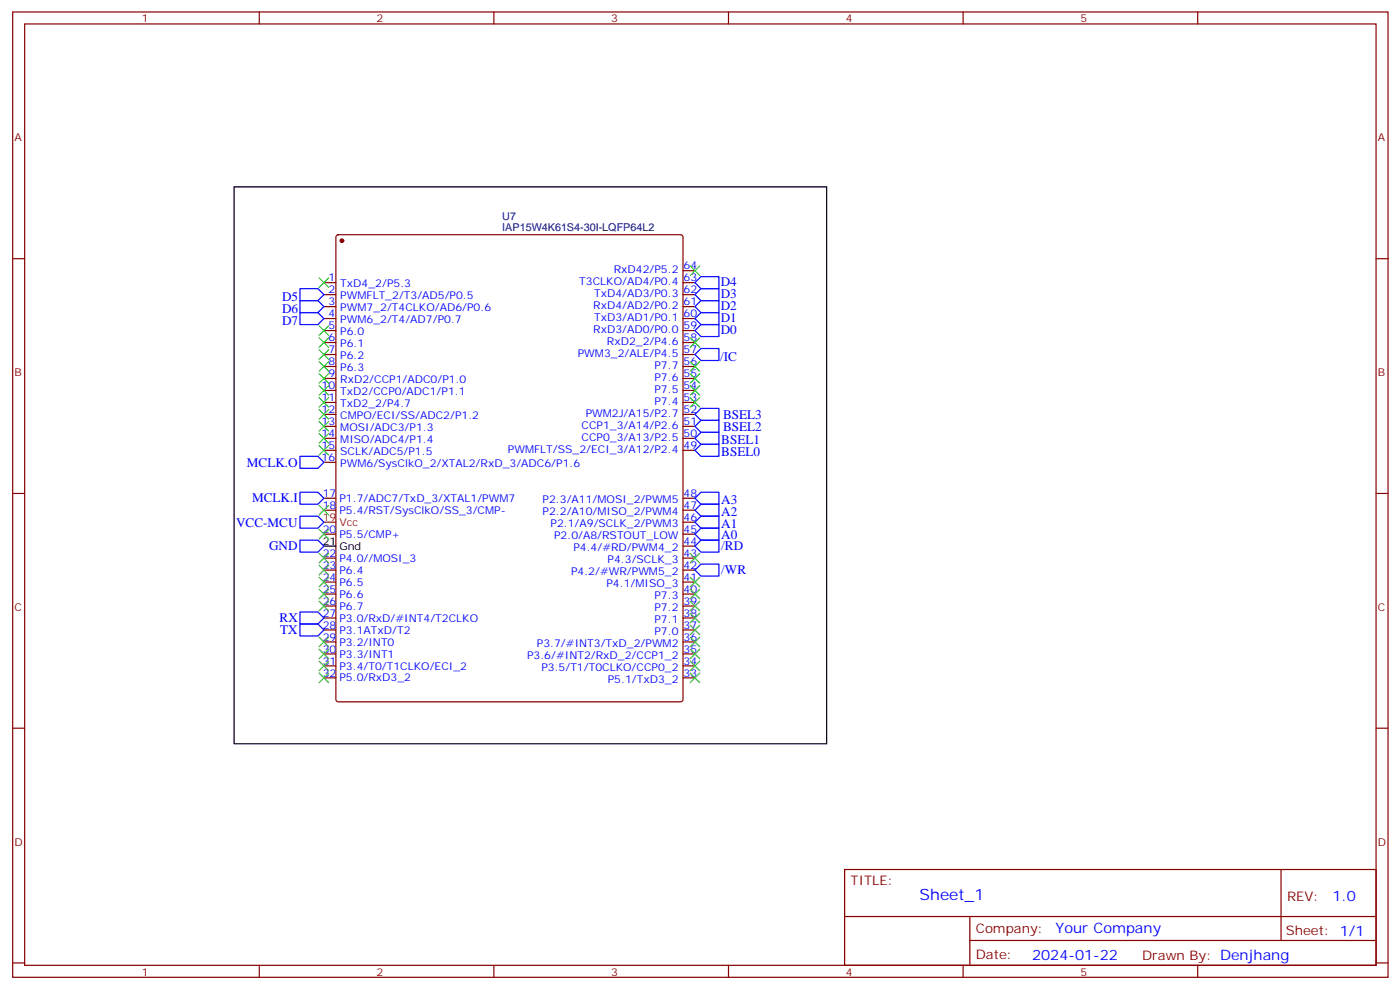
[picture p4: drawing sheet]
<svg xmlns="http://www.w3.org/2000/svg" width="413mm" height="292mm" viewBox="0 0 413 292" stroke-linecap="round" stroke-linejoin="round" font-family="sans-serif">
<g fill="none" stroke="#870000" stroke-width=".35">
<path d="M3.7 3.5h405.4v284.4h-405.4zM7.3 7.1h398.3v277.2h-398.3zM76.4 3.5v3.6M145.6 3.5v3.6M214.7 3.5v3.6M283.8 3.5v3.6M353 3.5v3.6M3.7 76.2h3.6M99.2 69.4l.5-.3h100.9l.5 .3 .2 .4v136.2l-.2 .5-.5 .2h-100.9l-.5-.2-.2-.5v-136.2zM201.3 79.7h3.5M405.6 76.2h3.5M95.5 83.3h3.5"/>
<path d="M95.5 86.8h3.5M95.5 90.3h3.5M95.5 93.8h3.5M95.5 97.4h3.5M201.3 83.3h3.5M201.3 86.8h3.5M201.3 90.3h3.5M201.3 93.8h3.5M201.3 97.4h3.5M95.5 100.9h3.5M95.5 104.4h3.5M95.5 107.9h3.5"/>
<path d="M95.5 111.5h3.5M95.5 115h3.5M95.5 118.5h3.5M201.3 100.9h3.5M201.3 104.4h3.5M201.3 107.9h3.5M201.3 111.5h3.5M201.3 115h3.5M201.3 118.5h3.5M95.5 122.1h3.5M95.5 125.6h3.5M95.5 129.1h3.5"/>
<path d="M95.5 132.6h3.5M95.5 136.2h3.5M201.3 122.1h3.5M201.3 125.6h3.5M201.3 129.1h3.5M201.3 132.6h3.5M3.7 145.3h3.6M95.5 157.3h3.5M95.5 150.3h3.5M95.5 146.8h3.5M201.3 157.3h3.5M201.3 150.3h3.5"/>
<path d="M201.3 146.8h3.5M201.3 153.8h3.5M405.6 145.3h3.5M95.5 178.5h3.5M95.5 175h3.5M95.5 171.4h3.5M95.5 167.9h3.5M95.5 164.4h3.5M201.3 178.5h3.5M201.3 175h3.5M201.3 171.4h3.5M201.3 167.9h3.5"/>
<path d="M201.3 164.4h3.5M201.3 160.9h3.5M95.5 199.7h3.5M95.5 196.1h3.5M95.5 192.6h3.5M95.5 189.1h3.5M95.5 185.6h3.5M95.5 182h3.5M201.3 199.7h3.5M201.3 196.1h3.5M201.3 192.6h3.5M201.3 189.1h3.5"/>
<path d="M201.3 185.6h3.5M201.3 182h3.5M3.7 214.5h3.6M405.6 214.5h3.5M248.9 256.1h156.7v28.2h-156.7zM377.5 256.1l.1 20.9M249 270h156.4M285.8 277h119.6M285.8 270v14.1M3.7 283.6h3.6M76.4 284.3v3.6M145.6 284.3v3.6"/>
<path d="M214.7 284.3v3.6M283.8 284.3v3.6M353 284.3v3.6M405.6 283.6h3.5"/>
</g>
<circle cx="100.8" cy="70.9" r=".53" fill="#870000" stroke="#870000" stroke-width=".35"/>
<path d="M69 55h174.6v164.1h-174.6zM95.5 160.9h3.5" fill="none" stroke="#000" stroke-width=".35"/>
<path d="M95.5 153.8h3.5" fill="none" stroke="#f00" stroke-width=".35"/>
<g fill="none" stroke="#00f" stroke-width=".35">
<path d="M88.4 85h5.3l1.8 1.8-1.8 1.7h-5.3zM88.4 88.5h5.3l1.8 1.8-1.8 1.8h-5.3zM88.4 92.1h5.3l1.8 1.7-1.8 1.8h-5.3zM204.8 83.3l1.8-1.8h5.3v3.5h-5.3zM204.8 86.8l1.8-1.8h5.3v3.5h-5.3zM204.8 90.3l1.8-1.8h5.3v3.6h-5.3zM204.8 93.8l1.8-1.7h5.3v3.5h-5.3zM204.8 97.4l1.8-1.8h5.3v3.5h-5.3zM206.6 102.7h5.3v3.5h-5.3l-1.8-1.8zM88.4 134.4h5.3l1.8 1.8-1.8 1.7h-5.3zM204.8 132.6l1.8-1.7h5.3v3.5h-5.3zM204.8 129.1l1.8-1.7h5.3v3.5h-5.3z"/>
<path d="M204.8 125.6l1.8-1.8h5.3v3.6h-5.3zM204.8 122.1l1.8-1.8h5.3v3.5h-5.3zM88.4 145h5.3l1.8 1.8-1.8 1.7h-5.3zM88.4 159.1h5.3l1.8 1.8-1.8 1.7h-5.3zM88.4 152h5.3l1.8 1.8-1.8 1.8h-5.3zM204.8 157.3l1.8-1.7h5.3v3.5h-5.3zM204.8 153.8l1.8-1.8h5.3v3.6h-5.3zM204.8 146.8l1.8-1.8h5.3v3.5h-5.3zM204.8 150.3l1.8-1.8h5.3v3.5h-5.3zM206.6 159.1h5.3v3.5h-5.3l-1.8-1.7zM206.6 166.2h5.3v3.5h-5.3l-1.8-1.8zM88.4 183.8h5.3l1.8 1.8-1.8 1.7h-5.3z"/>
<path d="M88.4 180.3h5.3l1.8 1.7-1.8 1.8h-5.3z"/>
</g>
<g fill="none" stroke="#3c3" stroke-width=".35">
<path d="M203.4 78.3l2.8 2.8M206.2 78.3l-2.8 2.8M94.1 96l2.8 2.8M94.1 99.5l2.8 2.8M94.1 81.8l2.8 2.9M96.9 96l-2.8 2.8M96.9 99.5l-2.8 2.8M96.9 81.8l-2.8 2.9M203.4 99.5l2.8 2.8M206.2 99.5l-2.8 2.8M94.1 103l2.8 2.8M94.1 106.5l2.8 2.9"/>
<path d="M94.1 110.1l2.8 2.8M94.1 113.6l2.8 2.8M94.1 117.1l2.8 2.8M96.9 103l-2.8 2.8M96.9 106.5l-2.8 2.9M96.9 110.1l-2.8 2.8M96.9 113.6l-2.8 2.8M96.9 117.1l-2.8 2.8M203.4 117.1l2.8 2.8M203.4 113.6l2.8 2.8M203.4 110.1l2.8 2.8M203.4 106.5l2.8 2.9"/>
<path d="M206.2 117.1l-2.8 2.8M206.2 113.6l-2.8 2.8M206.2 110.1l-2.8 2.8M206.2 106.5l-2.8 2.9M94.1 131.2l2.8 2.9M94.1 127.7l2.8 2.8M94.1 120.6l2.8 2.9M94.1 124.2l2.8 2.8M96.9 131.2l-2.8 2.9M96.9 127.7l-2.8 2.8M96.9 120.6l-2.8 2.9M96.9 124.2l-2.8 2.8"/>
<path d="M94.1 155.9l2.8 2.8M94.1 148.9l2.8 2.8M96.9 155.9l-2.8 2.8M96.9 148.9l-2.8 2.8M94.1 163l2.8 2.8M94.1 166.5l2.8 2.8M94.1 170l2.8 2.9M94.1 173.6l2.8 2.8M94.1 177.1l2.8 2.8M96.9 163l-2.8 2.8M96.9 166.5l-2.8 2.8M96.9 170l-2.8 2.9"/>
<path d="M96.9 173.6l-2.8 2.8M96.9 177.1l-2.8 2.8M203.4 177.1l2.8 2.8M203.4 173.6l2.8 2.8M203.4 170l2.8 2.9M203.4 163l2.8 2.8M206.2 177.1l-2.8 2.8M206.2 173.6l-2.8 2.8M206.2 170l-2.8 2.9M206.2 163l-2.8 2.8M94.1 187.7l2.8 2.8M94.1 191.2l2.8 2.8"/>
<path d="M94.1 194.7l2.8 2.9M94.1 198.3l2.8 2.8M96.9 187.7l-2.8 2.8M96.9 191.2l-2.8 2.8M96.9 194.7l-2.8 2.9M96.9 198.3l-2.8 2.8M203.4 198.3l2.8 2.8M203.4 194.7l2.8 2.9M203.4 191.2l2.8 2.8M203.4 187.7l2.8 2.8M203.4 184.1l2.8 2.9M203.4 180.6l2.8 2.8"/>
<path d="M206.2 198.3l-2.8 2.8M206.2 194.7l-2.8 2.9M206.2 191.2l-2.8 2.8M206.2 187.7l-2.8 2.8M206.2 184.1l-2.8 2.9M206.2 180.6l-2.8 2.8"/>
</g>
<text font-size="4.6" fill="#00f" x="271" y="265.1">Sheet_1</text>
<g font-size="4.2" fill="#00f">
<text x="392.7" y="265.4">1.0</text>
<text x="311.1" y="274.9">Your Company</text>
<text x="304.2" y="282.7">2024-01-22</text>
</g>
<g font-size="3.9" fill="#00f">
<text x="83.1" y="88.5">D5</text>
<text x="212.4" y="84.3">D4</text>
<text x="212.4" y="87.8">D3</text>
<text x="83.1" y="92.1">D6</text>
<text x="83.1" y="95.6">D7</text>
<text x="212.4" y="91.4">D2</text>
<text x="212.4" y="94.9">D1</text>
<text x="212.4" y="98.4">D0</text>
<text x="212.2" y="106.2">/IC</text>
<text x="213.1" y="123.3">BSEL3</text>
<text x="212.6" y="130.7">BSEL1</text>
<text x="213.1" y="126.9">BSEL2</text>
<text x="72.8" y="137.4">MCLK.O</text>
<text x="212.6" y="134.2">BSEL0</text>
<text x="74.3" y="148">MCLK.I</text>
<text x="212.6" y="148.4">A3</text>
<text x="69.6" y="155.2">VCC-MCU</text>
<text x="212.6" y="155.5">A1</text>
<text x="212.6" y="151.9">A2</text>
<text x="212.6" y="158.9">A0</text>
<text x="79.3" y="162.1">GND</text>
<text x="212.6" y="162.1">/RD</text>
<text x="212.6" y="169.2">/WR</text>
<text x="82.4" y="183.3">RX</text>
<text x="82.6" y="186.8">TX</text>
</g>
<g font-size="3.9" fill="#800">
<text x="250.7" y="260.7">TITLE:</text>
<text x="379.3" y="265.4">REV:</text>
<text x="287.6" y="274.9">Company:</text>
<text x="379" y="275.5">Sheet: 1/1</text>
<text x="287.6" y="282.6">Date:</text>
<text x="336.6" y="282.7">Drawn By: Denjhang</text>
</g>
<g font-size="3.2" fill="#800">
<text x="41.8" y="6.5">1</text>
<text x="111" y="6.5">2</text>
<text x="180.1" y="6.5">3</text>
<text x="249.3" y="6.5">4</text>
<text x="318.4" y="6.5">5</text>
<text x="4.3" y="41.6">A</text>
<text x="406.1" y="41.6">A</text>
<text x="4.3" y="110.8">B</text>
<text x="406.1" y="110.8">B</text>
<text x="4.3" y="179.9">C</text>
<text x="406.1" y="179.9">C</text>
<text x="4.3" y="249.1">D</text>
<text x="406.1" y="249.1">D</text>
<text x="41.8" y="287.3">1</text>
<text x="111" y="287.3">2</text>
<text x="180.1" y="287.3">3</text>
<text x="249.3" y="287.3">4</text>
<text x="318.4" y="287.3">5</text>
</g>
<g font-size="3.2" fill="#000080">
<text x="148" y="64.9">U7</text>
<text x="148" y="68.1">IAP15W4K61S4-30I-LQFP64L2</text>
</g>
<g font-size="3.2" fill="#00f">
<text x="96.8" y="82.9">1</text>
<text x="170.7" y="84">T3CLKO/AD4/P0.4</text>
<text x="180.9" y="80.4">RxD42/P5.2</text>
<text x="201.5" y="82.9">63</text>
<text x="201.5" y="79.4">64</text>
<text x="96.8" y="86.4">2</text>
<text x="96.8" y="90">3</text>
<text x="100.3" y="84.7">TxD4_2/P5.3</text>
<text x="100.3" y="88.2">PWMFLT_2/T3/AD5/P0.5</text>
<text x="175.1" y="87.5">TxD4/AD3/P0.3</text>
<text x="201.5" y="90">61</text>
<text x="201.5" y="86.4">62</text>
<text x="96.8" y="93.5">4</text>
<text x="100.3" y="91.7">PWM7_2/T4CLKO/AD6/P0.6</text>
<text x="100.3" y="95.2">PWM6_2/T4/AD7/P0.7</text>
<text x="174.8" y="91">RxD4/AD2/P0.2</text>
<text x="175.1" y="94.5">TxD3/AD1/P0.1</text>
<text x="201.5" y="93.5">60</text>
<text x="96.8" y="97">5</text>
<text x="96.8" y="100.5">6</text>
<text x="100.3" y="98.8">P6.0</text>
<text x="174.8" y="98.1">RxD3/AD0/P0.0</text>
<text x="178.9" y="101.6">RxD2_2/P4.6</text>
<text x="201.5" y="100.5">58</text>
<text x="201.5" y="97">59</text>
<text x="96.8" y="104.1">7</text>
<text x="96.8" y="107.6">8</text>
<text x="100.3" y="102.3">P6.1</text>
<text x="100.3" y="105.8">P6.2</text>
<text x="170.3" y="105.1">PWM3_2/ALE/P4.5</text>
<text x="201.5" y="107.6">56</text>
<text x="201.5" y="104.1">57</text>
<text x="96.8" y="111.1">9</text>
<text x="100.3" y="109.4">P6.3</text>
<text x="100.3" y="112.9">RxD2/CCP1/ADC0/P1.0</text>
<text x="192.9" y="112.2">P7.6</text>
<text x="192.9" y="108.7">P7.7</text>
<text x="201.5" y="111.1">55</text>
<text x="94.8" y="114.7">10</text>
<text x="94.8" y="118.2">11</text>
<text x="100.3" y="116.4">TxD2/CCP0/ADC1/P1.1</text>
<text x="100.3" y="119.9">TxD2_2/P4.7</text>
<text x="192.9" y="119.2">P7.4</text>
<text x="192.9" y="115.7">P7.5</text>
<text x="201.5" y="118.2">53</text>
<text x="201.5" y="114.7">54</text>
<text x="94.8" y="121.7">12</text>
<text x="94.8" y="125.2">13</text>
<text x="100.3" y="123.5">CMPO/ECI/SS/ADC2/P1.2</text>
<text x="172.6" y="122.8">PWM2J/A15/P2.7</text>
<text x="201.5" y="125.2">51</text>
<text x="201.5" y="121.7">52</text>
<text x="94.8" y="128.8">14</text>
<text x="100.3" y="127">MOSI/ADC3/P1.3</text>
<text x="100.3" y="130.5">MISO/ADC4/P1.4</text>
<text x="171.4" y="129.8">CCP0_3/A13/P2.5</text>
<text x="171.4" y="126.3">CCP1_3/A14/P2.6</text>
<text x="201.5" y="128.8">50</text>
<text x="94.8" y="132.3">15</text>
<text x="94.8" y="135.8">16</text>
<text x="100.3" y="134.1">SCLK/ADC5/P1.5</text>
<text x="100.3" y="137.6">PWM6/SysClkO_2/XTAL2/RxD_3/ADC6/P1.6</text>
<text x="149.7" y="133.3">PWMFLT/SS_2/ECI_3/A12/P2.4</text>
<text x="201.5" y="132.3">49</text>
<text x="95.1" y="149.9">18</text>
<text x="95.1" y="146.4">17</text>
<text x="100" y="147.8">P1.7/ADC7/TxD_3/XTAL1/PWM7</text>
<text x="159.9" y="148.2">P2.3/A11/MOSI_2/PWM5</text>
<text x="201.5" y="146.4">48</text>
<text x="201.5" y="149.9">47</text>
<text x="100" y="151.3">P5.4/RST/SysClkO/SS_3/CMP-</text>
<text x="159.9" y="151.7">P2.2/A10/MISO_2/PWM4</text>
<text x="162.3" y="155.2">P2.1/A9/SCLK_2/PWM3</text>
<text x="201.5" y="153.5">46</text>
<text x="95.1" y="157">20</text>
<text x="100" y="158.4">P5.5/CMP+</text>
<text x="163.3" y="158.7">P2.0/A8/RSTOUT_LOW</text>
<text x="201.5" y="157">45</text>
<text x="201.5" y="160.5">44</text>
<text x="95.1" y="167.6">23</text>
<text x="95.1" y="164">22</text>
<text x="100" y="165.5">P4.0//MOSI_3</text>
<text x="169" y="162.3">P4.4/#RD/PWM4_2</text>
<text x="179.1" y="165.8">P4.3/SCLK_3</text>
<text x="201.5" y="164">43</text>
<text x="201.5" y="167.6">42</text>
<text x="95.1" y="171.1">24</text>
<text x="100" y="172.5">P6.5</text>
<text x="100" y="169">P6.4</text>
<text x="168.3" y="169.3">P4.2/#WR/PWM5_2</text>
<text x="178.7" y="172.9">P4.1/MISO_3</text>
<text x="201.5" y="171.1">41</text>
<text x="95.1" y="178.2">26</text>
<text x="95.1" y="174.6">25</text>
<text x="100" y="179.6">P6.7</text>
<text x="100" y="176">P6.6</text>
<text x="192.9" y="176.4">P7.3</text>
<text x="192.9" y="179.9">P7.2</text>
<text x="201.5" y="174.6">40</text>
<text x="201.5" y="178.2">39</text>
<text x="95.1" y="185.2">28</text>
<text x="95.1" y="181.7">27</text>
<text x="100" y="183.1">P3.0/RxD/#INT4/T2CLKO</text>
<text x="192.9" y="183.4">P7.1</text>
<text x="201.5" y="181.7">38</text>
<text x="201.5" y="185.2">37</text>
<text x="95.1" y="188.7">29</text>
<text x="100" y="190.1">P3.2/INT0</text>
<text x="100" y="186.6">P3.1ATxD/T2</text>
<text x="158.2" y="190.5">P3.7/#INT3/TxD_2/PWM2</text>
<text x="192.9" y="187">P7.0</text>
<text x="201.5" y="188.7">36</text>
<text x="95.1" y="195.8">31</text>
<text x="95.1" y="192.3">30</text>
<text x="100" y="197.2">P3.4/T0/T1CLKO/ECI_2</text>
<text x="100" y="193.7">P3.3/INT1</text>
<text x="155.3" y="194">P3.6/#INT2/RxD_2/CCP1_2</text>
<text x="159.6" y="197.6">P3.5/T1/T0CLKO/CCP0_2</text>
<text x="201.5" y="192.3">35</text>
<text x="201.5" y="195.8">34</text>
<text x="95.1" y="199.3">32</text>
<text x="100" y="200.7">P5.0/RxD3_2</text>
<text x="179.1" y="201.1">P5.1/TxD3_2</text>
<text x="201.5" y="199.3">33</text>
</g>
<g font-size="3.2" fill="#f00">
<text x="95.1" y="153.5">19</text>
<text x="100" y="154.9">Vcc</text>
</g>
<g font-size="3.2">
<text x="95.1" y="160.5">21</text>
<text x="100" y="161.9">Gnd</text>
</g>
</svg>
